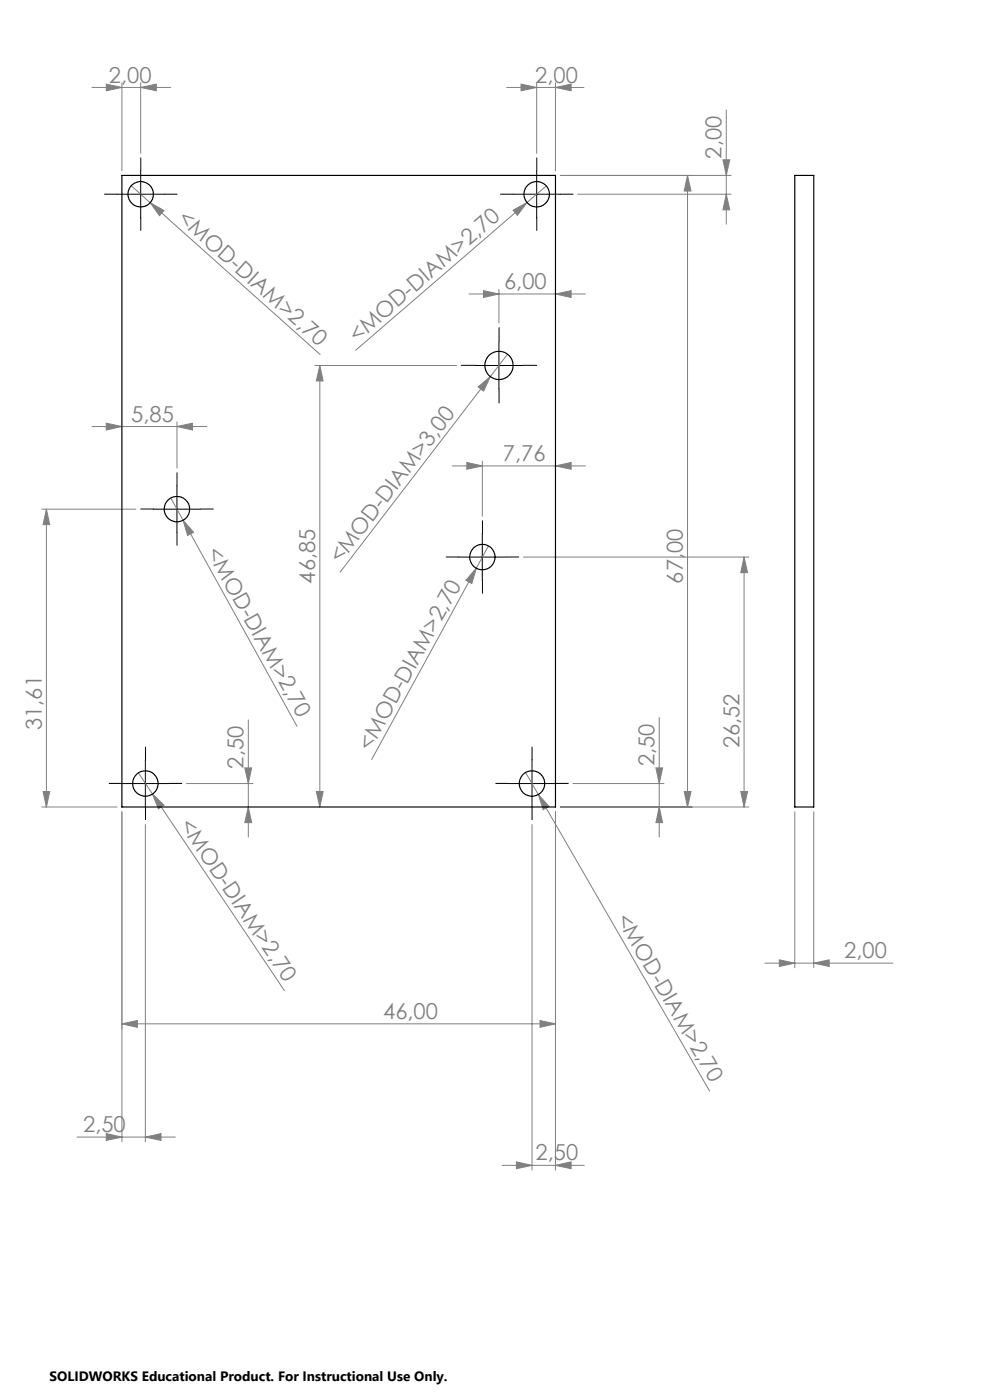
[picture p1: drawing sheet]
<svg xmlns="http://www.w3.org/2000/svg" width="210mm" height="297mm" viewBox="0 0 210 297" stroke-linecap="round" stroke-linejoin="round" font-family="sans-serif">
<g fill="none" stroke="#808080" stroke-width=".21">
<path d="M19.5 18.6h16.7M22.5 17.8l3.4 .8-3.4 .7zM25.9 17.6v18.6M29.8 18.6l3.4-.8v1.5zM29.8 17.6v14.9M107.5 18.6h16.4M110.5 17.8l3.3 .8-3.3 .7zM113.8 17.6v14.9M117.8 18.6l3.3-.8v1.5zM117.8 17.6v18.6M27.8 39.4l40.1 35.8M115.9 39.4l-4.1 3.6"/>
<path d="M118.9 37.2h36.2M145.8 37.2l.8 3.3h-1.5zM145.8 37.2v134M153.4 33.9h1.4l-.7 3.3zM154.1 23.3v24.3M31.9 43l2.9 1.7-1 1.1zM108.8 44.6l3-1.6-2.1 2.7zM111.8 43l-36.4 31.3M122.6 41.2h32.5M154.1 41.2l.7 3.3h-1.4zM66.8 77.5h30M67.8 77.5l.7 3.3h-1.4z"/>
<path d="M67.8 77.5v93.7M99.5 62.4h24.7M102.6 61.7l3.2 .7-3.2 .7zM104 79.9l-31.9 41.5M105.8 61.4v7.1M107.7 75.1l-3.7 4.8M117.8 62.4l3.3-.7v1.4zM19.5 90.5h24.4M22.5 89.8l3.4 .7-3.4 .7zM37.5 90.5l3.4-.7v1.4zM37.5 89.5v9.8M96 98.8h28.2"/>
<path d="M99 98.1l3.3 .7-3.3 .8zM101.4 82.1l2.6-2.2-1.4 3.1zM102.3 97.8v11.7M117.8 98.8l3.3-.7v1.5zM8.9 108h19.9M9.8 108l.7 3.3h-1.4zM9.8 108v63.2M36.2 105.7l2.6 4.7M38.8 110.4l2.3 2.5-1.3 .7zM38.8 110.4l24.2 43.7M103.6 115.8l-2.6 4.7M111 118.2h47.9"/>
<path d="M157.8 118.2l.8 3.3h-1.5zM157.8 118.2v53M101 120.5l-.9 3.3-1.3-.7zM101 120.5l-22.2 40.6M52.7 152.7v24.8M139.8 152.2v25.3M8.9 171.2h15.9M9.1 167.9h1.4l-.7 3.3zM25.9 172.2v70M29.4 164l30.9 46.1M30.8 174.9v67.3M32.3 168.4l2.5 2.4-1.2 .8z"/>
<path d="M39.5 166.2h14.2M51.9 162.9h1.5l-.7 3.3zM52.7 171.2l.7 3.3h-1.5zM67.1 167.9h1.4l-.7 3.3zM111.5 163.9l39 67.6M112.9 174.9v73.3M114.2 168.6l2.3 2.5-1.3 .7zM117.8 172.2v76M118.9 171.2h40M121.5 166.2h19.3M139.1 162.9h1.4l-.7 3.3zM139.8 171.2l.7 3.3h-1.4z"/>
<path d="M145.1 167.9h1.5l-.8 3.3zM157.1 167.9h1.5l-.8 3.3zM168.6 172.2v33.1M172.6 172.2v33.1M25.9 217.2l3.2-.7v1.4zM25.9 217.2h91.9M114.5 216.5l3.3 .7-3.3 .7zM162.2 204.3h27.2M165.3 203.6l3.3 .7-3.3 .7zM172.6 204.3l3.3-.7v1.4zM16.3 241.2h20.9M22.5 240.5l3.4 .7-3.4 .7z"/>
<path d="M30.8 241.2l3.3-.7v1.4zM106.5 247.2h17.4M109.5 246.5l3.4 .7-3.4 .7zM117.8 247.2l3.3-.7v1.4z"/>
</g>
<g fill="none" stroke="#000" stroke-width=".21" stroke-dasharray="15.2 1.3 1.3 1.3">
<path d="M29.9 36.2v-2.7M113.9 36.2v-2.7M24.9 41.2h-2.7M29.9 46.2v2.7M34.9 41.2h2.7M108.9 41.2h-2.7M113.9 46.2v2.7M118.9 41.2h2.7M100.9 77.5h-3M105.9 72.5v-3M110.9 77.5h3M105.9 82.5v3"/>
<path d="M32.6 108h-2.7M37.6 103v-2.7M37.6 113v2.7M42.6 108h2.7M97.3 118.2h-2.7M102.3 113.2v-2.7M107.3 118.2h2.7M102.3 123.2v2.7M25.9 166.2h-2.7M30.9 161.2v-2.7M30.9 171.2v2.7M35.9 166.2h2.7"/>
<path d="M107.9 166.2h-2.7M112.9 161.2v-2.7M112.9 171.2v2.7M117.9 166.2h2.7"/>
</g>
<g fill="none" stroke="#000" stroke-width=".21">
<path d="M29.8 36.2v10M113.8 36.2v10M24.8 41.2h10.1M108.8 41.2h10.1M100.9 77.5h9.9M105.8 72.5v10M32.5 108h10M37.5 103v10M97.3 118.2h10M102.3 113.2v10M25.9 166.2h9.9M30.8 161.2v10"/>
<path d="M107.8 166.2h10M112.9 161.2v10"/>
</g>
<g fill="#808080">
<path d="M108.8 44.6l3-1.6-2.1 2.7z"/>
<path d="M101.4 82.1l2.6-2.2-1.4 3.1z"/>
<path d="M101 120.5l-.9 3.3-1.3-.7z"/>
<path d="M38.8 110.4l2.3 2.5-1.3 .7z"/>
<path d="M114.2 168.6l2.3 2.5-1.3 .7z"/>
<path d="M32.3 168.4l2.5 2.4-1.2 .8z"/>
<path d="M31.9 43l2.9 1.7-1 1.1z"/>
<path d="M30.8 241.2l3.3-.7v1.4zM22.5 240.5l3.4 .7-3.4 .7zM29.8 18.6l3.4-.8v1.5zM22.5 17.8l3.4 .8-3.4 .7zM37.5 90.5l3.4-.7v1.4zM22.5 89.8l3.4 .7-3.4 .7z"/>
<path d="M25.9 217.2l3.2-.7v1.4zM114.5 216.5l3.3 .7-3.3 .7zM109.5 246.5l3.4 .7-3.4 .7zM117.8 247.2l3.3-.7v1.4zM110.5 17.8l3.3 .8-3.3 .7zM117.8 18.6l3.3-.8v1.5zM102.6 61.7l3.2 .7-3.2 .7zM117.8 62.4l3.3-.7v1.4zM99 98.1l3.3 .7-3.3 .8zM117.8 98.8l3.3-.7v1.5zM165.3 203.6l3.3 .7-3.3 .7zM172.6 204.3l3.3-.7v1.4z"/>
<path d="M154.1 41.2l.7 3.3h-1.4zM153.4 33.9h1.4l-.7 3.3z"/>
<path d="M145.8 37.2l.8 3.3h-1.5zM145.1 167.9h1.5l-.8 3.3zM9.8 108l.7 3.3h-1.4zM9.1 167.9h1.4l-.7 3.3zM157.8 118.2l.8 3.3h-1.5zM157.1 167.9h1.5l-.8 3.3zM67.8 77.5l.7 3.3h-1.4zM67.1 167.9h1.4l-.7 3.3zM139.1 162.9h1.4l-.7 3.3zM139.8 171.2l.7 3.3h-1.4zM51.9 162.9h1.5l-.7 3.3zM52.7 171.2l.7 3.3h-1.5z"/>
</g>
<g fill="none" stroke="#000" stroke-width=".25">
<path d="M25.9 37.2h91.9v134h-91.9zM168.6 37.2h4v134h-4z"/>
<circle cx="29.8" cy="41.2" r="2.7"/>
<circle cx="113.9" cy="41.2" r="2.71"/>
<circle cx="105.8" cy="77.5" r="2.99"/>
<circle cx="37.5" cy="108" r="2.7"/>
<circle cx="102.3" cy="118.2" r="2.7"/>
<circle cx="30.8" cy="166.2" r="2.71"/>
<circle cx="112.8" cy="166.2" r="2.71"/>
</g>
<g font-size="4.7" fill="#808080">
<text x="23.1" y="17.5">2,00</text>
<text x="113.5" y="17.5">2,00</text>
<text x="153.1" y="33.6" transform="rotate(-90 153.1 33.6)">2,00</text>
<text x="37.5" y="46.7" transform="rotate(42 37.5 46.7)">&lt;MOD-DIAM&gt;2,70</text>
<text x="106.9" y="61.4">6,00</text>
<text x="75.8" y="72.7" transform="rotate(-41 75.8 72.7)">&lt;MOD-DIAM&gt;2,70</text>
<text x="27.8" y="89.5">5,85</text>
<text x="106.7" y="97.8">7,76</text>
<text x="43.8" y="117.2" transform="rotate(61 43.8 117.2)">&lt;MOD-DIAM&gt;2,70</text>
<text x="72.1" y="119.7" transform="rotate(-52 72.1 119.7)">&lt;MOD-DIAM&gt;3,00</text>
<text x="66.8" y="123.8" transform="rotate(-90 66.8 123.8)">46,85</text>
<text x="144.8" y="123.8" transform="rotate(-90 144.8 123.8)">67,00</text>
<text x="8.8" y="154.9" transform="rotate(-90 8.8 154.9)">31,61</text>
<text x="78.6" y="159.5" transform="rotate(-61 78.6 159.5)">&lt;MOD-DIAM&gt;2,70</text>
<text x="156.8" y="158.7" transform="rotate(-90 156.8 158.7)">26,52</text>
<text x="51.7" y="163.1" transform="rotate(-90 51.7 163.1)">2,50</text>
<text x="138.8" y="162.5" transform="rotate(-90 138.8 162.5)">2,50</text>
<text x="38" y="175" transform="rotate(56 38 175)">&lt;MOD-DIAM&gt;2,70</text>
<text x="130.6" y="194.9" transform="rotate(60 130.6 194.9)">&lt;MOD-DIAM&gt;2,70</text>
<text x="179.1" y="203.3">2,00</text>
<text x="81.3" y="216.2">46,00</text>
<text x="17.6" y="240.2">2,50</text>
<text x="113.6" y="246.2">2,50</text>
</g>
<text font-size="2.9" x="10.5" y="292.9">SOLIDWORKS Educational Product. For Instructional Use Only.</text>
</svg>
